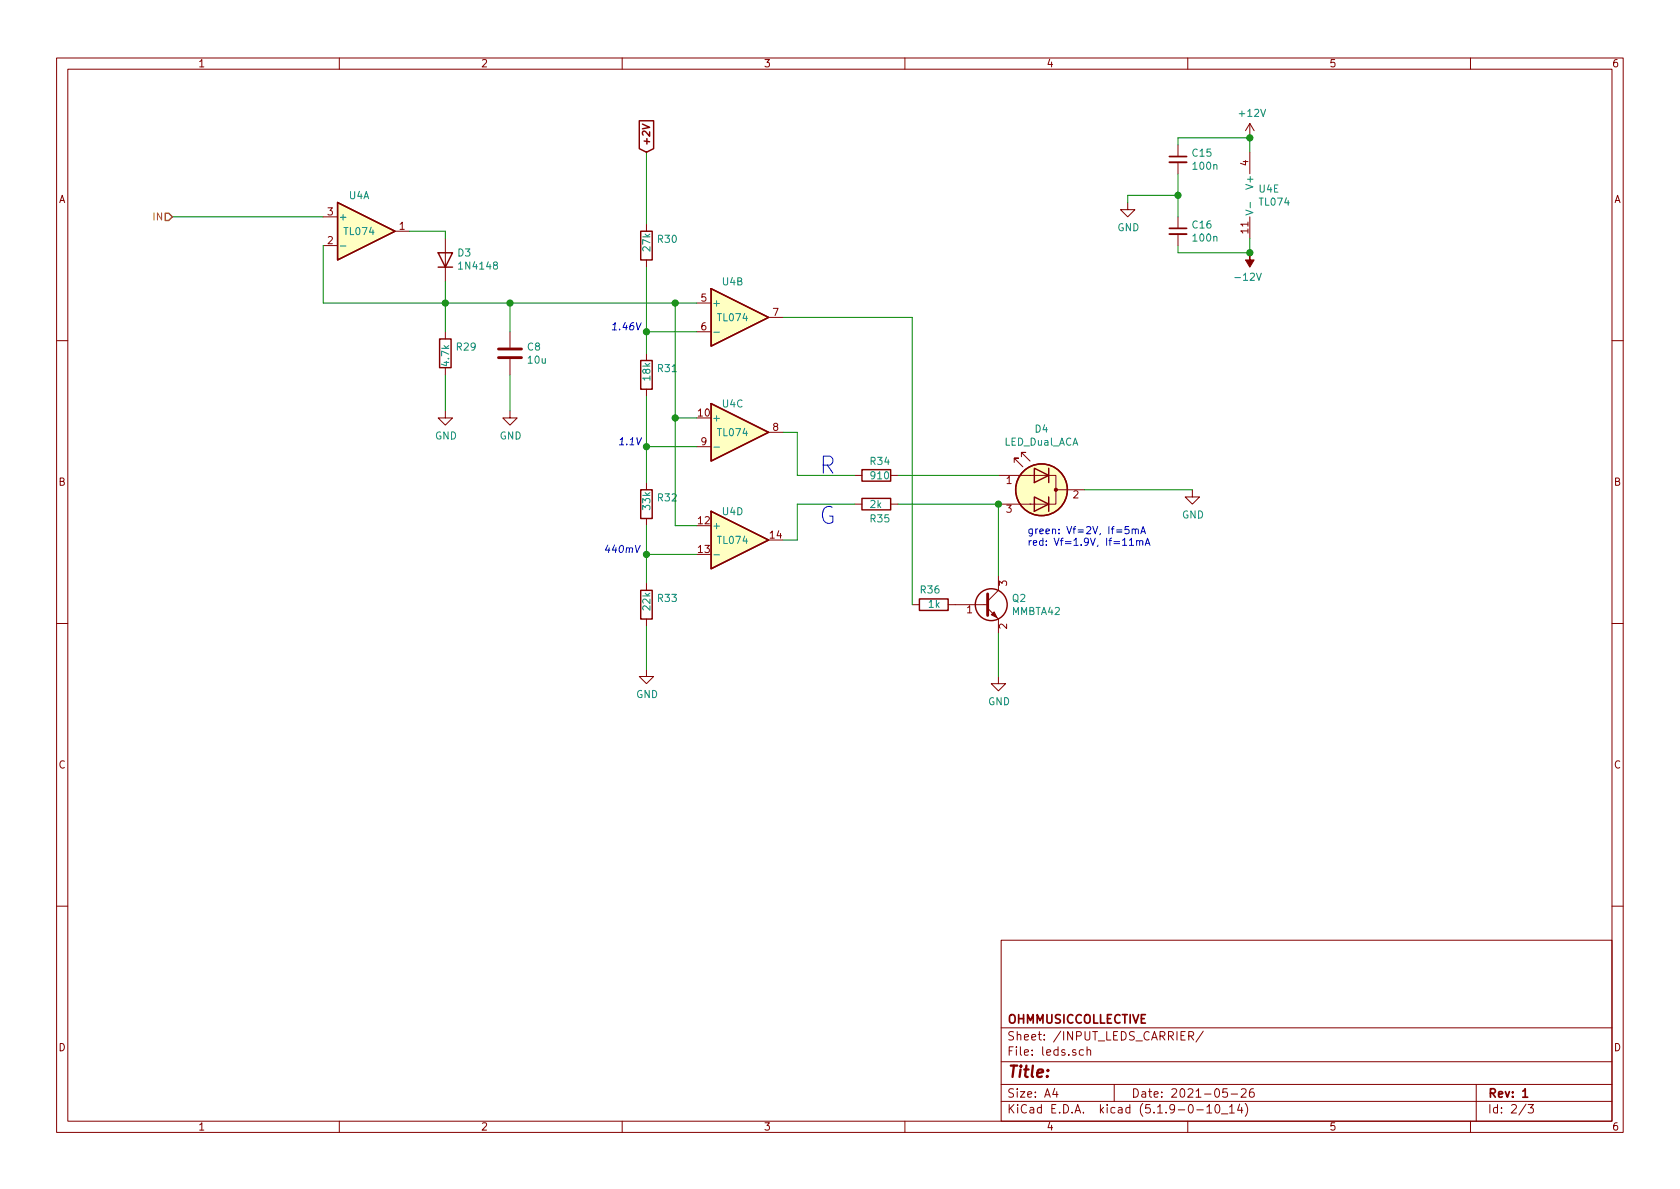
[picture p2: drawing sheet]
<svg xmlns="http://www.w3.org/2000/svg" width="297mm" height="210mm" viewBox="0 0 297 210" stroke-linecap="round" stroke-linejoin="round" font-family="sans-serif">
<g fill="none" stroke="#840000" stroke-width=".18">
<path d="M10 10.3h277v189.9h-277zM12 12.2h273v186.1h-273zM60 10.3v1.9M110 10.3v1.9M160 10.3v1.9M210 10.3v1.9M260 10.3v1.9M57.1 38.3h2.6M114.3 39.6v1.3M199.4 35.8v1.3h1.3l-1.3 1.2-1.3-1.2h1.3M208.3 25.6v2.1M208.3 28.7v2"/>
<path d="M208.3 38.3v2.1M221 21.8l-.8 1.3M221 21.8v2.6M221 26.9v3.8M221 38.3v3.9M221 21.8l.7 1.3M57.1 43.4h2.6M69.8 40.9h2.6M78.7 42.2v7.6M78.7 58.7v1.2M90.2 58.7v2.8M114.3 46v1.2"/>
<path d="M123.2 53.6h2.5M123.2 58.7h2.5M135.9 56.1h2.5M208.3 41.4v2M10 60.2h2M78.7 72.6v1.3h1.3l-1.3 1.3-1.2-1.3h1.2M78.7 65v1.3M90.2 72.6v1.3h1.2l-1.2 1.3-1.3-1.3h1.3M90.2 63.5v2.8M114.3 62.5v1.2M114.3 68.8v1.3M123.2 79h2.5"/>
<path d="M135.9 76.4h2.5M285 60.2h2M114.3 85.3v1.3M114.3 91.7v1.3M151.1 89.1h1.3M151.1 84.1h1.3M157.5 89.1h1.2M157.5 84.1h1.2M176.5 89.1h5.7M176.5 84.1h5.7M179.3 81.8v-.8h.8h-.8l1.5 1.5M180.6 80.8v-.8h.8h-.8l1.5 1.5"/>
<path d="M182.1 84.1h4.6v5h-4.6M186.7 86.6h5.1M210.8 86.6v1.3h1.3l-1.3 1.2-1.3-1.2h1.3M10 110.3h2M114.3 118.4v1.2h1.3l-1.3 1.3-1.3-1.3h1.3M114.3 103.1v1.3M114.3 109.5v1.2M161.3 106.9h1.3M167.6 106.9h7M174.6 107.6l1.9 1.9v2.5M176.5 119.6v1.3h1.3l-1.3 1.3-1.2-1.3h1.2M176.5 101.8v2.6l-1.9 1.9"/>
<path d="M285 110.3h2M10 160.2h2M177 166.3h108v32h-108zM285 160.2h2M60 198.3v1.9M110 198.3v1.9M160 198.3v1.9M177 194.8h108M177 191.8h108M177 187.8h108M177 181.8h108M186.5 192.5l-.4 1h1"/>
<path d="M186.8 193v1M191.6 185.7l-.5-.1-.3 .3 .1 .6 .2 .1 .5-.1M192.2 185.7l.2-.1 .4 .1v.9M192.2 185.1v1.5M197 191.8v3M210 198.3v1.9M210.2 183.2l.7-.1 .1-.2v-.3l-.3-.2h-.5v1.5M210.5 183.2l.5 .7M211.6 196.3h1.2M212.8 182.3l-1.3 2M213.4 195.8l.4-.5v1.5M213.4 196.8h.8"/>
<path d="M215 195.4l.3-.1a.94 .94 0 0 1 0 1.5 .8 .8 0 0 1-.6-.6 .8 .8 0 0 1 .3-.8zM216 197h1.1M217 192.5h-.7l-.1 .7 .2-.1 .5 .1 .1 .2v.5l-.2 .1-.6-.1M217.4 195.8l.4-.5v1.5M217.4 196.8h.8M217.7 193.5h1.1M219.2 195.2l-.4 1.1h.9M219.5 192.7l.2-.2h.3l.3 .2v.3v.2l-.9 .8h.9M219.5 195.8v1M220.2 195.1a1.71 1.71 0 0 1 0 2.3M221.6 192.5a.59 .59 0 0 0-.7 .7l.1 .7 .2 .1 .5-.1 .1-.5-.2-.2-.4-.1-.3 .3M260 198.3v1.9"/>
<path d="M261 191.8v6.5M269.8 195.2l-1.2 2M270.2 195.3h.9l-.5 .6 .4 .1v.7l-.2 .1-.6-.1"/>
</g>
<path d="M206.8 27.7h3M206.8 40.4h3M269.2 193l.5-.5v1.5M269.2 194h.9" fill="none" stroke="#840000" stroke-width=".3"/>
<g fill="#ffffc2" stroke="#ffffc2" stroke-width=".18">
<path d="M125.7 51l10.2 5.1-10.2 5.1z"/>
<path d="M59.7 35.8l10.1 5.1-10.1 5.1z"/>
<path d="M125.7 71.4l10.2 5-10.2 5.1z"/>
<path d="M125.7 90.4l10.2 5.1-10.2 5.1z"/>
<circle cx="184.1" cy="86.6" r="4.6"/>
</g>
<g fill="none" stroke="#840000" stroke-width=".25">
<path d="M59.7 35.8l10.1 5.1-10.1 5.1zM113 21.4h2.6v4.9l-1.3 .6-1.3-.6zM113.6 21.9l1.3 .6-1.3 .3M77.5 44.7h2.5l-1.3 2.5zM77.5 47.2h2.5M77.7 59.9h2.1v5.1h-2.1zM113.3 40.9h2v5.1h-2zM125.7 51l10.2 5.1-10.2 5.1zM113.3 63.7h2v5.1h-2zM125.7 71.4l10.2 5-10.2 5.1zM113.3 86.6h2v5.1h-2zM125.7 90.4l10.2 5.1-10.2 5.1z"/>
<path d="M152.4 88.1h5.1v2.1h-5.1zM152.4 83.1h5.1v2h-5.1zM182.9 87.9l2.5 1.2-2.5 1.3zM182.9 82.8l2.5 1.3-2.5 1.2zM185.4 82.8v2.5M185.4 87.9v2.5M113.3 104.4h2v5.1h-2zM162.6 105.9h5v2h-5z"/>
<circle cx="184.1" cy="86.6" r="4.6"/>
<circle cx="175.3" cy="106.9" r="2.82"/>
</g>
<path d="M220.3 37.2l1.2 .4-1.2 .4M221.1 35.8v.9M60.2 43.5h1M126.2 58.7h1M126.2 79.1h1M126.2 98.1h1" fill="none" stroke="#008484" stroke-width=".18"/>
<path d="M88.1 63.2h4.1M88.1 61.7h4.1M174.6 105v3.8" fill="none" stroke="#840000" stroke-width=".51"/>
<g fill="#840000" stroke="#840000" stroke-width=".18">
<path d="M175.3 108.7l.5-.5 .5 1z"/>
<path d="M221 44.7v1.3h.7l-.7 1.2-.8-1.2h.8z"/>
<circle cx="186.7" cy="86.6" r=".28"/>
</g>
<path d="M206.8 28.7h3M206.8 41.4h3" fill="none" stroke="#840000" stroke-width=".33"/>
<g fill="none" stroke="#008400" stroke-width=".18">
<path d="M30.5 38.3h26.6M114.3 26.9v12.7M208.3 25.6v-1.2h12.7v2.5M208.3 30.7v7.6M208.3 34.5h-8.9v1.3M57.1 43.4v10.2h66.1M72.4 40.9h6.3v1.3M78.7 49.8v8.9M90.2 53.6v5.1M114.3 47.2v15.3M114.3 58.7h8.9M119.4 53.6v39.4h3.8"/>
<path d="M138.4 56.1h22.9v50.8M221 42.2v2.5h-12.7v-1.3M78.7 66.3v6.3M90.2 66.3v6.3M114.3 70.1v15.2M114.3 79h8.9M119.4 73.9h3.8M138.4 76.4h2.6v7.7h10.1M114.3 93v10.1M114.3 98h8.9M151.1 89.1h-10.1v6.4h-2.6M158.7 84.1h17.8"/>
<path d="M158.7 89.1h17.8v12.7M191.8 86.6h19M114.3 110.7v7.7M176.5 112v7.6"/>
</g>
<path d="M29.2 37.7h.6l.7 .6-.7 .7h-.6z" fill="none" stroke="#848400" stroke-width=".25"/>
<g fill="none" stroke="#0000c2" stroke-width=".18">
<path d="M112.3 96.4l.3 1.3 .6-1.3M199.6 93.1h-.6l-.1 .6 .5-.1 .2 .2v.4l-.2 .2-.5-.1M199.7 95.5l.4-.3v1.2M199.7 96.4h.7M200.2 93.7l.2-.2 .3 .1v.8M200.2 93.5v.9M200.7 93.7l.2-.2 .3 .1 .1 .8M201 95.7l.1-.1 .3 .1 .1 .7M201 95.6v.8M201.5 95.8l.2-.2 .3 .1 .1 .7M201.7 94.4l.4-1.3 .4 1.3M201.8 94h.6"/>
<path d="M202.5 96.4l.4-1.2 .4 1.2M202.6 96.1h.6"/>
</g>
<g fill="#008400" stroke="#008400" stroke-width=".25">
<circle cx="119.4" cy="73.9" r=".51"/>
<circle cx="176.5" cy="89.1" r=".51"/>
<circle cx="114.3" cy="58.7" r=".51"/>
<circle cx="114.3" cy="79" r=".51"/>
<circle cx="119.4" cy="53.6" r=".51"/>
<circle cx="208.3" cy="34.5" r=".51"/>
<circle cx="114.3" cy="98" r=".51"/>
<circle cx="221" cy="44.7" r=".51"/>
<circle cx="90.2" cy="53.6" r=".51"/>
<circle cx="221" cy="24.4" r=".51"/>
<circle cx="78.7" cy="53.6" r=".51"/>
</g>
<g font-size="4.2" fill="#0000c2">
<text x="144.8" y="83.8">R</text>
<text x="144.8" y="92.7">G</text>
</g>
<text font-size="2.8" fill="#840000" x="178" y="190.5">Title:</text>
<g font-size="2.1" fill="#840000">
<text x="178" y="184">Sheet: /INPUT_LEDS_CARRIER/</text>
<text x="178" y="181">OHMMUSICCOLLECTIVE</text>
<text x="178" y="186.7">File: leds.sch</text>
<text x="178" y="196.9">KiCad E.D.A. kicad (5.1.9-0-10_14)</text>
<text x="178" y="194.1">Size: A4</text>
<text x="200" y="194.1">Date: 2021-05-26</text>
<text x="263" y="194.1">Rev: 1</text>
<text x="263" y="196.9">Id: 2/3</text>
</g>
<g font-size="1.8" fill="#840000">
<text x="35" y="11.9">1</text>
<text x="85" y="11.9">2</text>
<text x="135" y="11.9">3</text>
<text x="185" y="11.9">4</text>
<text x="235" y="11.9">5</text>
<text x="285" y="11.9">6</text>
<text x="114.9" y="26" transform="rotate(-90 114.9 26)">+2V</text>
<text x="220.7" y="29.3" transform="rotate(-90 220.7 29.3)">4</text>
<text x="10.4" y="35.9">A</text>
<text x="285.4" y="35.9">A</text>
<text x="57.9" y="38.1">3</text>
<text x="70.6" y="40.6">1</text>
<text x="220.7" y="41.2" transform="rotate(-90 220.7 41.2)">11</text>
<text x="57.9" y="43.2">2</text>
<text x="124" y="53.3">5</text>
<text x="124" y="58.4">6</text>
<text x="136.7" y="55.9">7</text>
<text x="123.5" y="73.7">10</text>
<text x="136.7" y="76.2">8</text>
<text x="124" y="78.7">9</text>
<text x="10.4" y="85.9">B</text>
<text x="178" y="85.6">1</text>
<text x="189.8" y="88.1">2</text>
<text x="285.4" y="85.9">B</text>
<text x="123.5" y="92.7">12</text>
<text x="136.2" y="95.2">14</text>
<text x="178" y="90.7">3</text>
<text x="123.5" y="97.8">13</text>
<text x="178.1" y="103.6" transform="rotate(-90 178.1 103.6)">3</text>
<text x="171" y="108.5">1</text>
<text x="178.1" y="111.2" transform="rotate(-90 178.1 111.2)">2</text>
<text x="10.4" y="135.9">C</text>
<text x="285.4" y="135.9">C</text>
<text x="10.4" y="185.9">D</text>
<text x="285.4" y="185.9">D</text>
<text x="35" y="199.9">1</text>
<text x="85" y="199.9">2</text>
<text x="135" y="199.9">3</text>
<text x="185" y="199.9">4</text>
<text x="235" y="199.9">5</text>
<text x="285" y="199.9">6</text>
</g>
<g font-size="1.8" fill="#008484">
<text x="219.3" y="20.7">+12V</text>
<text x="210.9" y="27.7">C15</text>
<text x="61.7" y="35.2">U4A</text>
<text x="211.1" y="30">100n</text>
<text x="221.6" y="33.1" transform="rotate(-90 221.6 33.1)">V+</text>
<text x="222.7" y="34.1">U4E</text>
<text x="59.8" y="39">+</text>
<text x="61" y="41.6">TL074</text>
<text x="197.6" y="40.9">GND</text>
<text x="210.9" y="40.4">C16</text>
<text x="222.8" y="36.4">TL074</text>
<text x="81" y="45.4">D3</text>
<text x="81.4" y="47.7">1N4148</text>
<text x="115" y="44.4" transform="rotate(-90 115 44.4)">27k</text>
<text x="116.4" y="42.9">R30</text>
<text x="211.1" y="42.7">100n</text>
<text x="127.8" y="50.5">U4B</text>
<text x="218.7" y="49.7">-12V</text>
<text x="125.9" y="54.2">+</text>
<text x="127" y="56.8">TL074</text>
<text x="79.4" y="64.6" transform="rotate(-90 79.4 64.6)">4.7k</text>
<text x="80.8" y="62">R29</text>
<text x="93.3" y="62">C8</text>
<text x="93.4" y="64.3">10u</text>
<text x="116.4" y="65.8">R31</text>
<text x="115" y="67.2" transform="rotate(-90 115 67.2)">18k</text>
<text x="76.9" y="77.7">GND</text>
<text x="88.3" y="77.7">GND</text>
<text x="125.9" y="74.5">+</text>
<text x="127" y="77.1">TL074</text>
<text x="127.8" y="72.1">U4C</text>
<text x="183" y="76.5">D4</text>
<text x="153.9" y="82.2">R34</text>
<text x="177.6" y="78.8">LED_Dual_ACA</text>
<text x="116.4" y="88.7">R32</text>
<text x="153.9" y="89.8">2k</text>
<text x="154.1" y="84.8">910</text>
<text x="115" y="90.1" transform="rotate(-90 115 90.1)">33k</text>
<text x="125.9" y="93.6">+</text>
<text x="127.8" y="91.1">U4D</text>
<text x="153.9" y="92.4">R35</text>
<text x="209" y="91.7">GND</text>
<text x="127" y="96.2">TL074</text>
<text x="115" y="107.9" transform="rotate(-90 115 107.9)">22k</text>
<text x="116.4" y="106.4">R33</text>
<text x="162.8" y="104.9">R36</text>
<text x="164.2" y="107.5">1k</text>
<text x="179" y="106.4">Q2</text>
<text x="179" y="108.8">MMBTA42</text>
<text x="112.5" y="123.4">GND</text>
<text x="174.7" y="124.7">GND</text>
</g>
<text font-size="1.8" fill="#848400" x="27.2" y="39">IN</text>
<g font-size="1.8" fill="#0000c2">
<text x="107.9" y="58.4">1.46V</text>
<text x="109.2" y="78.7">1.1V</text>
<text x="181.6" y="94.5">green: Vf=2V, If=5mA</text>
<text x="106.7" y="97.8">440mV</text>
<text x="181.6" y="96.5">red: Vf=1.9V, If=11mA</text>
</g>
</svg>
